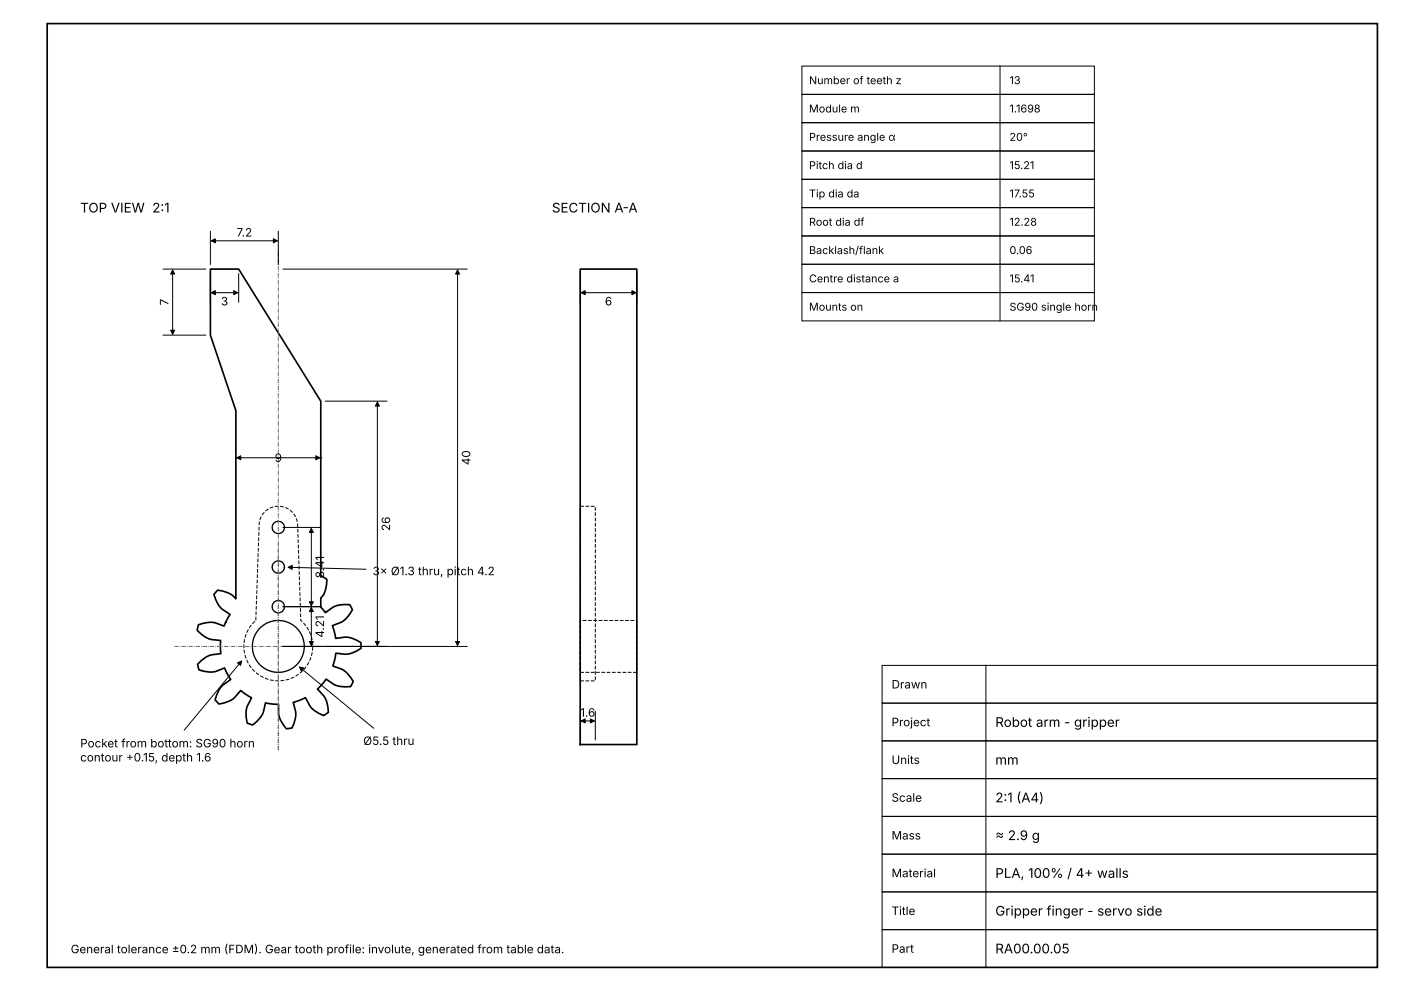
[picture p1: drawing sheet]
<svg xmlns="http://www.w3.org/2000/svg" width="297mm" height="210mm" viewBox="0 0 297 210" stroke-linecap="round" stroke-linejoin="round" font-family="sans-serif">
<path d="M10 5h281.9v200.1h-281.9zM44.6 57h6l17.4 28v37.3l.3-.2 1 .7a5.2 5.2 0 0 1-1.3 4v1.9l1 1.2a5.9 5.9 0 0 1 5.1-1.7l.6 1a5.9 5.9 0 0 1-4.3 3.4l.7 2.7a5.9 5.9 0 0 1 5.4 .9v1.2a5.9 5.9 0 0 1-5.3 1l-.7 2.8a5.9 5.9 0 0 1 4.4 3.3l-.6 1a5.9 5.9 0 0 1-5.2-1.5l-1.8 2.1a5.9 5.9 0 0 1 2.3 4.9l-1 .7a5.9 5.9 0 0 1-3.9-3.8l-2.6 1a5.9 5.9 0 0 1-.2 5.4l-1.2 .2a5.9 5.9 0 0 1-1.7-5.2l-2.7-.3a5.9 5.9 0 0 1-2.8 4.7l-1.1-.4a5.9 5.9 0 0 1 .9-5.4l-2.3-1.5a5.9 5.9 0 0 1-4.6 2.8l-.8-.9a5.9 5.9 0 0 1 3.3-4.3l-1.3-2.4a5.9 5.9 0 0 1-5.4 .4l-.3-1.2a5.9 5.9 0 0 1 4.9-2.2v-2.8a5.9 5.9 0 0 1-5-2.2l.3-1.2a5.9 5.9 0 0 1 5.4 .3l1.3-2.5a5.9 5.9 0 0 1-3.5-4.2l.8-.9a5.2 5.2 0 0 1 3.9 1.8v-39.9l-5.4-16zM123 57h12v100.8h-12z" fill="none" stroke="#000" stroke-width=".35"/>
<g fill="none" stroke="#000" stroke-width=".21">
<path d="M170 14h61.9v6h-61.9zM211.9 14v54M170 20h61.9v6h-61.9zM170 26h61.9v6h-61.9zM170 32h61.9v6h-61.9zM170 38h61.9v6h-61.9zM34.6 57h9M36.6 57.2v13.6M44.6 49v7M44.6 58v6M44.8 51h14M50.6 58v6"/>
<path d="M59 49v7M60 57h39M97 57.2v79.6M123 58v6M135 58v6M170 44h61.9v6h-61.9zM170 50h61.9v6h-61.9zM170 56h61.9v6h-61.9zM34.6 71h9M44.8 62h5.6M123.2 62h11.6M170 62h61.9v6h-61.9z"/>
<path d="M50 97h.1M50.2 97h17.6M68 97h.1M69 85h13M80 85.2v51.6M60 111.8h8M66 112v16.4M60 137h39M60 128.6h8M61.1 120.2l16.5 .5M66 128.8v8M51.2 140.1l-12.2 14.7"/>
<path d="M63.5 141.4l15.7 13M123 150.8v6M123.2 152.8h2.8M126.2 150.8v6M187 157h104.9v8h-104.9zM187 149h104.9v8h-104.9zM187 141h104.9v8h-104.9zM208.9 141v64.1M187 173h104.9v8h-104.9zM187 165h104.9v8h-104.9zM187 197.1h104.9v8h-104.9zM187 189.1h104.9v8h-104.9z"/>
<path d="M187 181h104.9v8.1h-104.9z"/>
</g>
<path d="M54.2 131.5l.7-20.8a4.1 4.1 0 0 1 4.4-3.4 4.1 4.1 0 0 1 3.8 4.1l.7 20.1a7.3 7.3 0 0 1 .5 10.6 7.3 7.3 0 0 1-10.6 0 7.3 7.3 0 0 1 .5-10.6M123 144.3h3.2v-37h-3.2v37M123 142.5h12v-11h-12v11" fill="none" stroke="#000" stroke-width=".21" stroke-dasharray=".8 .3" stroke-linecap="butt"/>
<g fill="none" stroke="#000" stroke-width=".28">
<circle cx="59" cy="111.8" r="1.3"/>
<circle cx="59" cy="137" r="5.5"/>
<circle cx="59" cy="128.6" r="1.3"/>
<circle cx="59" cy="120.2" r="1.3"/>
</g>
<path d="M37 137h44M59 159v-44M59 159v-106" fill="none" stroke="#666" stroke-width=".21" stroke-dasharray=".9 .2 .1 .2" stroke-linecap="butt"/>
<g fill="#000" stroke="#000" stroke-width=".21">
<path d="M36.6 57.2l.4 .9h-.8zM44.8 51l.8-.4v.9zM57.9 50.6l.9 .4-.9 .5zM97 57.2l.4 .9h-.8zM36.2 70h.8l-.4 .8zM44.8 62l.8-.4v.9zM49.5 61.6l.9 .4-.9 .5zM123.2 62l.8-.4v.9zM133.9 61.6l.9 .4-.9 .5zM50.2 97l.8-.4v.9zM66.9 96.6l.9 .4-.9 .5zM80 85.2l.4 .9h-.8z"/>
<path d="M66 112l.4 .8h-.8zM61.1 120.2l.8-.4v.9zM66 128.8l.4 .8h-.8zM65.6 127.6h.8l-.4 .8zM65.6 136h.8l-.4 .8zM79.6 136h.8l-.4 .8zM96.6 136h.8l-.4 .8zM50.3 140.5l.9-.4-.2 .9zM63.5 141.4l.9 .2-.5 .7zM123.2 152.8l.8-.4v.8zM125.1 152.4l.9 .4-.9 .4z"/>
</g>
<g font-size="2.8">
<text x="17" y="45">TOP VIEW 2:1</text>
<text x="117" y="45">SECTION A-A</text>
<text x="210.9" y="154.1">Robot arm - gripper</text>
<text x="210.9" y="162.1">mm</text>
<text x="210.9" y="170.1">2:1 (A4)</text>
<text x="210.9" y="178.1">≈ 2.9 g</text>
<text x="210.9" y="186.1">PLA, 100% / 4+ walls</text>
<text x="210.9" y="194.1">Gripper finger - servo side</text>
<text x="210.9" y="202.1">RA00.00.05</text>
</g>
<g font-size="2.5">
<text x="50.1" y="50.1">7.2</text>
<text x="35.7" y="64.7" transform="rotate(-90 35.7 64.7)">7</text>
<text x="46.8" y="64.7">3</text>
<text x="128.2" y="64.7">6</text>
<text x="58.2" y="97.9">9</text>
<text x="99.7" y="98.6" transform="rotate(-90 99.7 98.6)">40</text>
<text x="82.7" y="112.5" transform="rotate(-90 82.7 112.5)">26</text>
<text x="68.7" y="122.6" transform="rotate(-90 68.7 122.6)">8.41</text>
<text x="79" y="121.9">3× Ø1.3 thru, pitch 4.2</text>
<text x="68.7" y="135.2" transform="rotate(-90 68.7 135.2)">4.21</text>
<text x="189" y="145.9">Drawn</text>
<text x="123" y="151.9">1.6</text>
<text x="189" y="153.9">Project</text>
<text x="17" y="158.4">Pocket from bottom: SG90 horn</text>
<text x="17" y="161.4">contour +0.15, depth 1.6</text>
<text x="77" y="157.9">Ø5.5 thru</text>
<text x="189" y="161.9">Units</text>
<text x="189" y="169.9">Scale</text>
<text x="189" y="177.9">Mass</text>
<text x="189" y="185.9">Material</text>
<text x="189" y="194">Title</text>
<text x="15" y="202.1">General tolerance ±0.2 mm (FDM). Gear tooth profile: involute, generated from table data.</text>
<text x="189" y="202">Part</text>
</g>
<g font-size="2.3">
<text x="171.5" y="17.8">Number of teeth z</text>
<text x="213.9" y="17.8">13</text>
<text x="171.5" y="23.8">Module m</text>
<text x="213.9" y="23.8">1.1698</text>
<text x="171.5" y="29.8">Pressure angle α</text>
<text x="213.9" y="29.8">20°</text>
<text x="171.5" y="35.8">Pitch dia d</text>
<text x="213.9" y="35.8">15.21</text>
<text x="171.5" y="41.8">Tip dia da</text>
<text x="213.9" y="41.8">17.55</text>
<text x="171.5" y="47.8">Root dia df</text>
<text x="213.9" y="47.8">12.28</text>
<text x="171.5" y="53.8">Backlash/flank</text>
<text x="213.9" y="53.8">0.06</text>
<text x="171.5" y="59.9">Centre distance a</text>
<text x="213.9" y="59.9">15.41</text>
<text x="171.5" y="65.9">Mounts on</text>
<text x="213.9" y="65.9">SG90 single horn</text>
</g>
</svg>
